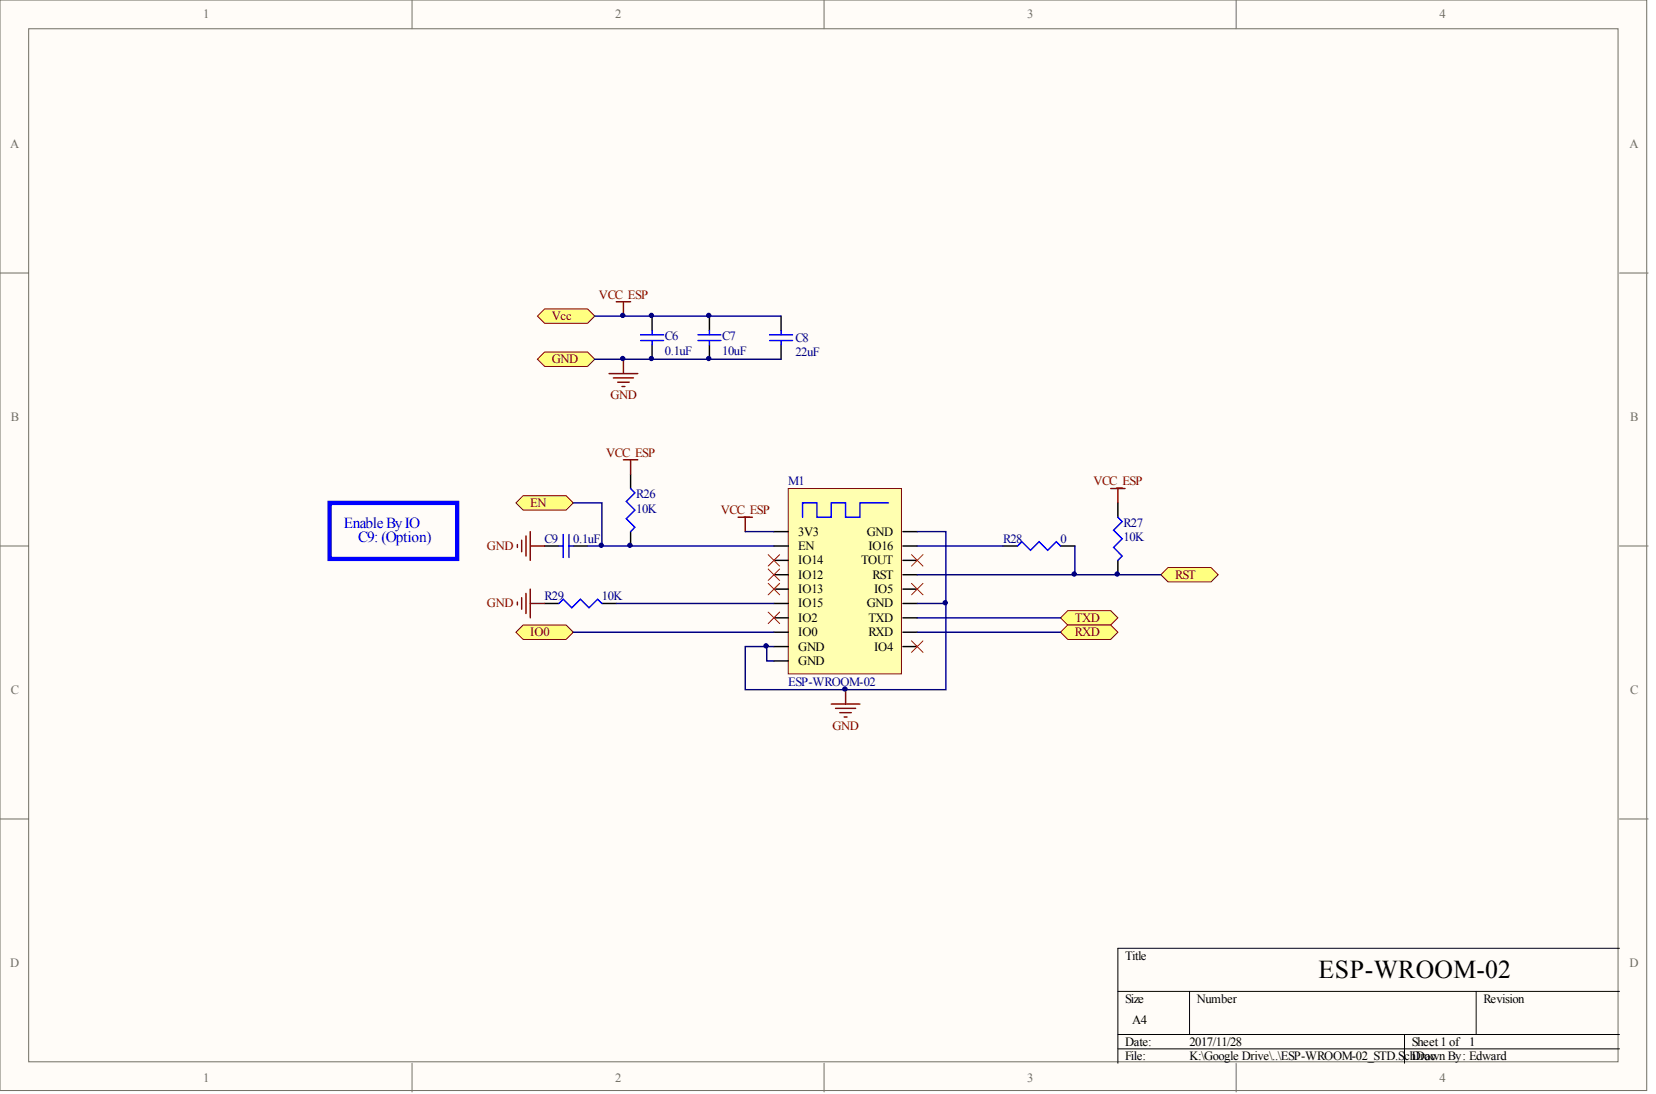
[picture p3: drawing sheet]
<svg xmlns="http://www.w3.org/2000/svg" width="292mm" height="193mm" viewBox="0 0 292 193" stroke-linecap="round" stroke-linejoin="round" font-family="sans-serif">
<g fill="#fffcf8" stroke="#716f64" stroke-width=".18">
<path d="M0 0h290.5v192.4h-290.5z"/>
<path d="M5.1 5.1h280.3v182.2h-280.3z"/>
</g>
<path d="M72.7 0v5.1M145.4 0v5.1M218 0v5.1M0 48.2h5.1M285.7 48.2h5M0 96.3h5.1M285.7 96.3h5M0 144.5h5.1M285.7 144.5h5M72.7 187.5v5.1M145.4 187.5v5.1M218 187.5v5.1" fill="none" stroke="#716f64" stroke-width=".18"/>
<path d="M197.2 174.9h88.5M209.8 174.9v7.6M260.4 174.9v7.6M285.7 167.3h-88.5v20.2M197.2 182.5h88.5M197.2 185h88.5M247.7 182.5v5" fill="none" stroke="#000" stroke-width=".18"/>
<path d="M139 86.2h20v32.7h-20z" fill="#ffffb0" stroke="#800000" stroke-width=".18"/>
<g fill="none" stroke="#000" stroke-width=".25">
<path d="M136.5 93.8h2.5M136.5 96.3h2.5M136.5 98.8h2.5M159.3 93.8h2.5M159.3 96.3h2.5M159.3 98.8h2.5M136.5 101.4h2.5M136.5 103.9h2.5M136.5 106.4h2.5M136.5 109h2.5M136.5 111.5h2.5M136.5 114h2.5"/>
<path d="M136.5 116.6h2.5M159.3 101.4h2.5M159.3 103.9h2.5M159.3 106.4h2.5M159.3 109h2.5M159.3 111.5h2.5M159.3 114h2.5"/>
</g>
<path d="M156.7 88.7h-5v2.5h-2.6v-2.5h-2.5v2.5h-2.5v-2.5h-2.5v2.5" fill="none" stroke="#00f" stroke-width=".25"/>
<g fill="#ffff80" stroke="#800000" stroke-width=".18">
<path d="M96.1 54.5h7.5l1.3 1.3-1.3 1.2h-7.5l-1.3-1.2z" fill-rule="evenodd"/>
<path d="M96.1 62.1h7.5l1.3 1.3-1.3 1.2h-7.5l-1.3-1.2z" fill-rule="evenodd"/>
</g>
<g fill="none" stroke="#800000" stroke-width=".25">
<path d="M108.7 53.2h2.5M110 53.2v2.6M107.4 65.9h5.1M108.2 66.7h3.5M109 67.4h2M109.7 68.2h.5M110 63.4v2.5M91.3 96.1v.5M92 95.3v2M92.8 94.5v3.6M93.5 93.8v5M93.5 96.3h2.6"/>
<path d="M110 81.1h2.5M111.2 81.1v2.5M130.2 91.2h2.5M131.5 91.2v2.6M146.6 124.2h5.1M147.4 124.9h3.5M148.1 125.7h2.1M148.9 126.5h.5M149.1 121.7v2.5"/>
</g>
<path d="M131.5 93.8h5M161.8 93.8h5v27.9h-35.3v-7.7h5M161.8 106.4h5" fill="none" stroke="#000080" stroke-width=".25"/>
<path d="M115 55.8v2.5M125.1 55.8v2.5M115 60.8v2.6M125.1 60.8v2.6M96.1 96.3h2.5M101.1 96.3h2.5M111.2 83.6v2.6M111.2 93.8v2.5" fill="none" stroke="#000" stroke-width=".25"/>
<g fill="none" stroke="#00f" stroke-width=".25">
<path d="M113 59.1h4M115 58.3v.8M123.1 59.1h4.1M125.1 58.3v.8M113 60.1h4M115 60.1v.7M123.1 60.1h4.1M125.1 60.1v.7M98.6 96.3h.7M99.3 94.3v4M100.4 94.3v4M100.4 96.3h.7"/>
<path d="M111.2 86.2l.8 .7-1.5 1.6 1.5 1.5-1.5 1.5 1.5 1.5-.8 .8"/>
</g>
<path d="M92.3 87.4h7.6l1.2 1.3-1.2 1.3h-7.6l-1.3-1.3z" fill-rule="evenodd" fill="#ffff80" stroke="#800000" stroke-width=".18"/>
<path d="M96.1 106.4h2.5M106.2 106.4h2.5" fill="none" stroke="#000" stroke-width=".25"/>
<path d="M98.6 106.4l.7-.7 1.6 1.5 1.5-1.5 1.5 1.5 1.5-1.5 .8 .7" fill="none" stroke="#00f" stroke-width=".25"/>
<path d="M101.1 88.7h5.1v7.6M103.6 96.3h32.9M108.7 106.4h27.8" fill="none" stroke="#000080" stroke-width=".25"/>
<path d="M91.3 106.2v.5M92 105.4v2.1M92.8 104.7v3.5M93.5 103.9v5.1M93.5 106.4h2.6" fill="none" stroke="#800000" stroke-width=".25"/>
<path d="M92.3 110.2h7.6l1.2 1.3-1.2 1.3h-7.6l-1.3-1.3z" fill-rule="evenodd" fill="#ffff80" stroke="#800000" stroke-width=".18"/>
<path d="M101.1 111.5h35.4" fill="none" stroke="#000080" stroke-width=".25"/>
<g fill="#ffff80" stroke="#800000" stroke-width=".18">
<path d="M188.3 107.7h7.6l1.3 1.3-1.3 1.2h-7.6l-1.2-1.2z" fill-rule="evenodd"/>
<path d="M188.3 110.2h7.6l1.3 1.3-1.3 1.3h-7.6l-1.2-1.3z" fill-rule="evenodd"/>
</g>
<path d="M161.8 109h25.3M161.8 111.5h25.3" fill="none" stroke="#000080" stroke-width=".25"/>
<path d="M206 100.1h7.6l1.3 1.3-1.3 1.2h-7.6l-1.2-1.2z" fill-rule="evenodd" fill="#ffff80" stroke="#800000" stroke-width=".18"/>
<path d="M104.9 55.8h32.9M104.9 63.4h32.9M161.8 96.3h15.2M189.6 96.3v5.1M135.2 114v2.6h1.3M161.8 101.4h43" fill="none" stroke="#000080" stroke-width=".25"/>
<path d="M137.8 55.8v2.5M137.8 60.8v2.6M177 96.3h2.5M187.1 96.3h2.5M197.2 88.7v2.5M197.2 98.8v2.6" fill="none" stroke="#000" stroke-width=".25"/>
<path d="M135.8 59.1h4M137.8 58.3v.8M135.8 60.1h4M137.8 60.1v.7M179.5 96.3l.7-.8 1.6 1.6 1.5-1.6 1.5 1.6 1.5-1.6 .8 .8M197.2 91.2l.7 .8-1.5 1.5 1.5 1.5-1.5 1.6 1.5 1.5-.7 .7" fill="none" stroke="#00f" stroke-width=".25"/>
<path d="M195.9 86.2h2.5M197.2 86.2v2.5" fill="none" stroke="#800000" stroke-width=".25"/>
<g fill="none" stroke="#f00" stroke-width=".18">
<path d="M135.5 97.8l2 2.1M137.5 97.8l-2 2.1M160.8 97.8l2 2.1M162.8 97.8l-2 2.1M135.5 100.4l2 2M135.5 102.9l2 2M135.5 108l2 2M137.5 100.4l-2 2M137.5 102.9l-2 2M137.5 108l-2 2M160.8 113l2 2.1M160.8 102.9l2 2"/>
<path d="M162.8 113l-2 2.1M162.8 102.9l-2 2"/>
</g>
<path d="M58.1 88.7h22.5v9.9h-22.5z" fill="none" stroke="#00f" stroke-width=".76"/>
<g fill="#000080" stroke="#000080" stroke-width=".18">
<circle cx="106" cy="96.2" r=".38"/>
<circle cx="109.8" cy="63.2" r=".38"/>
<circle cx="109.8" cy="55.6" r=".38"/>
<circle cx="111.1" cy="96.2" r=".38"/>
<circle cx="114.9" cy="63.2" r=".38"/>
<circle cx="114.9" cy="55.6" r=".38"/>
<circle cx="125" cy="63.2" r=".38"/>
<circle cx="125" cy="55.6" r=".38"/>
<circle cx="135.1" cy="113.9" r=".38"/>
<circle cx="149" cy="121.5" r=".38"/>
<circle cx="166.7" cy="106.3" r=".38"/>
<circle cx="189.5" cy="101.3" r=".38"/>
<circle cx="197.1" cy="101.3" r=".38"/>
</g>
<text font-size="4.5" x="232.6" y="172.6">ESP-WROOM-02</text>
<g font-size="2.7" fill="#00f">
<text x="60.7" y="93.1">EnableByIO</text>
<text x="63.2" y="95.7">C9: (Option)</text>
</g>
<g font-size="2.2" fill="#716f64">
<text x="35.8" y="3.3">1</text>
<text x="108.5" y="3.3">2</text>
<text x="181.2" y="3.3">3</text>
<text x="253.9" y="3.3">4</text>
<text x="1.8" y="26.1">A</text>
<text x="287.4" y="26.1">A</text>
<text x="1.9" y="74.2">B</text>
<text x="287.6" y="74.2">B</text>
<text x="1.9" y="122.4">C</text>
<text x="287.6" y="122.4">C</text>
<text x="1.8" y="170.5">D</text>
<text x="287.4" y="170.5">D</text>
<text x="35.8" y="190.8">1</text>
<text x="108.5" y="190.8">2</text>
<text x="181.2" y="190.8">3</text>
<text x="253.9" y="190.8">4</text>
</g>
<g font-size="2.2" fill="#800000">
<text x="105.6" y="52.7">VCC_ESP</text>
<text x="97.3" y="56.5">Vcc</text>
<text x="97.3" y="64.1">GND</text>
<text x="107.7" y="70.4">GND</text>
<text x="106.9" y="80.5">VCC_ESP</text>
<text x="93.5" y="89.4">EN</text>
<text x="192.9" y="85.6">VCC_ESP</text>
<text x="127.1" y="90.7">VCC_ESP</text>
<text x="85.9" y="97">GND</text>
<text x="85.9" y="107.1">GND</text>
<text x="207.3" y="102.1">RST</text>
<text x="93.5" y="112.2">IO0</text>
<text x="189.6" y="109.7">TXD</text>
<text x="189.6" y="112.2">RXD</text>
<text x="146.8" y="128.7">GND</text>
</g>
<g font-size="2.2" fill="#000080">
<text x="117.3" y="62.5">0.1uF</text>
<text x="117.3" y="60">C6</text>
<text x="127.4" y="62.5">10uF</text>
<text x="127.4" y="60">C7</text>
<text x="140.3" y="62.8">22uF</text>
<text x="140.3" y="60.3">C8</text>
<text x="112.2" y="87.9">R26</text>
<text x="139" y="85.6">M1</text>
<text x="96.1" y="95.7">C9</text>
<text x="101.1" y="95.7">0.1uF</text>
<text x="112.2" y="90.4">10K</text>
<text x="177" y="95.7">R28</text>
<text x="187.1" y="95.7">0</text>
<text x="198.2" y="95.5">10K</text>
<text x="198.2" y="92.9">R27</text>
<text x="96.1" y="105.9">R29</text>
<text x="106.2" y="105.9">10K</text>
<text x="139" y="121.1">ESP-WROOM-02</text>
</g>
<g font-size="2.2">
<text x="140.8" y="94.5">3V3</text>
<text x="152.9" y="94.5">GND</text>
<text x="140.8" y="97">EN</text>
<text x="140.8" y="99.5">IO14</text>
<text x="151.9" y="99.5">TOUT</text>
<text x="153.2" y="97">IO16</text>
<text x="140.8" y="102.1">IO12</text>
<text x="140.8" y="104.6">IO13</text>
<text x="140.8" y="107.1">IO15</text>
<text x="152.9" y="107.1">GND</text>
<text x="153.9" y="102.1">RST</text>
<text x="154.2" y="104.6">IO5</text>
<text x="140.8" y="109.7">IO2</text>
<text x="140.8" y="112.2">IO0</text>
<text x="153.2" y="112.2">RXD</text>
<text x="153.2" y="109.7">TXD</text>
<text x="140.8" y="114.7">GND</text>
<text x="140.8" y="117.3">GND</text>
<text x="154.2" y="114.7">IO4</text>
<text x="198.4" y="169.3">Title</text>
<text x="198.4" y="176.9">Size</text>
<text x="211.1" y="176.9">Number</text>
<text x="261.6" y="176.9">Revision</text>
<text x="198.4" y="184.5">Date:</text>
<text x="199.7" y="180.7">A4</text>
<text x="209.8" y="184.5">2017/11/28</text>
<text x="249" y="184.5">Sheet1 of 1</text>
<text x="198.4" y="187">File:</text>
<text x="209.8" y="187">K:\Google Drive\..\ESP-WROOM-02_STD.SchDDrac</text>
<text x="251.2" y="187">own By: Edward</text>
</g>
</svg>
